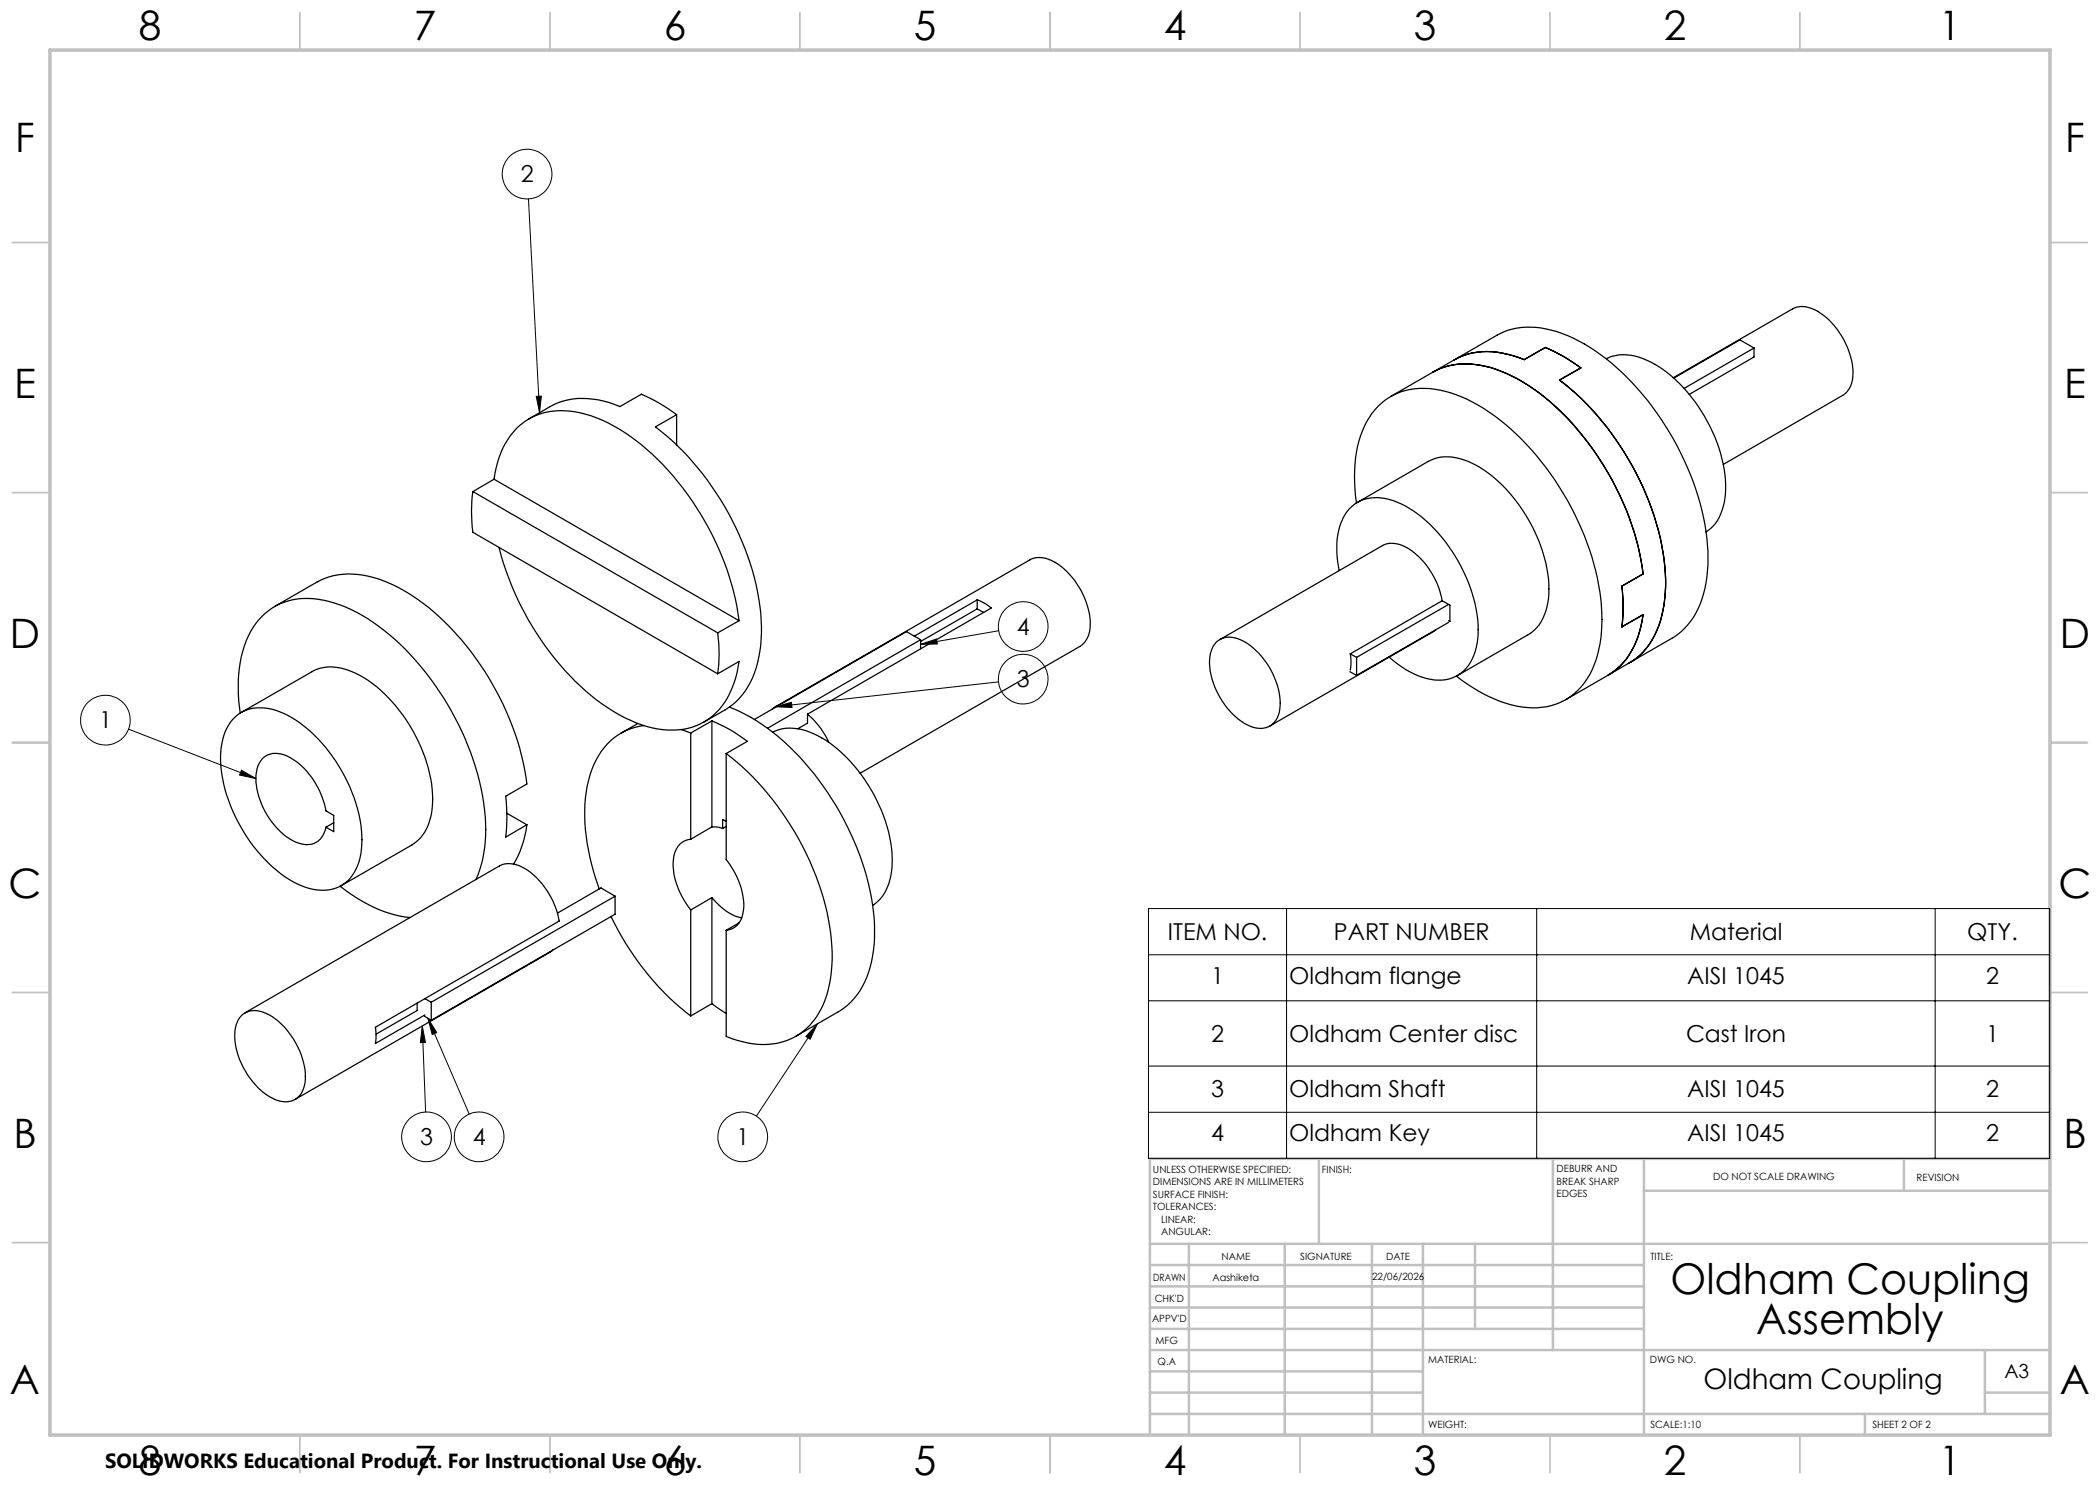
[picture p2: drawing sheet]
<svg xmlns="http://www.w3.org/2000/svg" width="420mm" height="297mm" viewBox="0 0 420 297" stroke-linecap="round" stroke-linejoin="round" font-family="sans-serif">
<g fill="none" stroke="#000" stroke-width=".25">
<path d="M286.6 74.4a14.5 14.5 0 0 1 11.4-.9 38 38 0 0 1 17.5 12.4 56.6 56.6 0 0 1 13.1 28.9l-4.2 2.4a33.7 33.7 0 0 1 0 8.2l4.2-2.5a16.3 16.3 0 0 1-6.1 11.5l-.9 .6M286.6 74.4l12.8-7.3a14.1 14.1 0 0 1 10.9-1.1 35.2 35.2 0 0 1 16.3 10.7 57.3 57.3 0 0 1 14.8 31 24.8 24.8 0 0 1-2.7 15.8l-1.8 2.2-2.1 1.8-8.9 5.1M286.6 74.4l-8.5 4.9M290.9 72a14.5 14.5 0 0 1 11.7-.8l2.2 .7 4.3-2.4a31.6 31.6 0 0 1 7.1 4.1l-4.3 2.4a56.8 56.8 0 0 1 20.9 35.9 27.6 27.6 0 0 1-1.5 14.4 13 13 0 0 1-5.4 6.3M321.2 71.8a9.7 9.7 0 0 1 9 .6 29.2 29.2 0 0 1 12.3 13.9 24.1 24.1 0 0 1 2.3 14.3 8.5 8.5 0 0 1-3.6 5.8M334.6 75.6l23.9-13.8a5.6 5.6 0 0 1 6.2 1.3 15.5 15.5 0 0 1 5.9 12.2 4.6 4.6 0 0 1-2.1 3.8l-23.8 13.8M350.8 69.6l-14 8.1M350.8 69.6l-2.8-1.6-13.2 7.6M350.8 69.6v1.8l-12.9 7.5M94.6 98.3a29.5 29.5 0 0 0 0 8.2l48.9 28.3M94.6 98.3l48.9 28.3M98.8 95.8a16.1 16.1 0 0 1 6.1-11.5 14.7 14.7 0 0 1 13.4-1.1 40.3 40.3 0 0 1 17.3 13.2 56.3 56.3 0 0 1 12.2 27.7"/>
<path d="M98.8 95.8l-4.2 2.5M98.8 95.8l49 28.3M135.3 82.9a34.1 34.1 0 0 0-7-4.1l-4.3 2.5a15.8 15.8 0 0 0-14 0l-4.2 2.5M135.3 82.9l-4.2 2.5a56.5 56.5 0 0 1 21.1 37.2 25.1 25.1 0 0 1-2.7 14.8l-1.1 1.6a12.1 12.1 0 0 1-3.3 3l-4.3 2.4M135.3 82.9v6.1M99.8 109.5a57.7 57.7 0 0 0 19.6 30.5 28.4 28.4 0 0 0 13.2 5.9 12.7 12.7 0 0 0 14.2-9.2l.6-2.1 .4-2.3-4.3 2.5M195.4 120a8.7 8.7 0 0 1 2.9 1.6l-36.8 21.2M195.4 120l-12.6 7.2M195.4 120v1.8M267.8 114.1a15.1 15.1 0 0 1 1.5-11.7 7.8 7.8 0 0 1 9.3-2.3 24.5 24.5 0 0 1 11.8 10.1 29.5 29.5 0 0 1 5.2 16.7 9.7 9.7 0 0 1-4 8.1 9.2 9.2 0 0 1-8.8-.2l-2.6-1.5-2.4-1.9M271.3 100.6a28 28 0 0 1 1.6-15.3 12.6 12.6 0 0 1 14-7.4 27.8 27.8 0 0 1 13.2 6.2 56.5 56.5 0 0 1 20.1 35.8 26 26 0 0 1-2.2 15 12.6 12.6 0 0 1-13.7 6.5 28.5 28.5 0 0 1-13-6.2M271.5 100.5l14.1-8.2a9.4 9.4 0 0 1 8.8 .3 29.7 29.7 0 0 1 13.4 15.7 23 23 0 0 1 1.6 13.1 8.1 8.1 0 0 1-3.8 5.5l-14.1 8.2"/>
<path d="M54.9 121.3l8.5-4.9a15.1 15.1 0 0 1 12.5-.6 40.9 40.9 0 0 1 17.3 13.3 56.6 56.6 0 0 1 12.2 27.7l-4.3 2.4a34 34 0 0 1 0 8.2l4.3-2.4M143.5 126.6a29.8 29.8 0 0 1 0 8.2M147.8 124.1l-4.3 2.5M184.1 127.9l-30.6 17.8M184.1 127.9v1.8M184.1 127.9l-2.8-1.6-30.4 17.6M195.4 121.8l-11.3 6.5M195.4 121.8l1.3 .7M243.2 128.4a4.5 4.5 0 0 1 5.6-.1 15.3 15.3 0 0 1 7.2 13 4.1 4.1 0 0 1-4.3 4.4 10.9 10.9 0 0 1-7.2-5.4 13.6 13.6 0 0 1-2.5-9.4l.4-1.2zM270 134.3l1.3 .8M270.1 130.8l.1 1.3-.1 1.9M270.1 130.8l1.2 .7"/>
<path d="M271.3 131.5v3.6M287.2 125.9l-33.2 19.3M288.4 120.2a15.3 15.3 0 0 0-7.9-11.1 4.5 4.5 0 0 0-4 0l-32.5 18.8M288.4 120.2l-18.3 10.6M288.4 120.2l1.6 .8v3.3l-.3-.2M289.7 124.5l-18.4 10.6M289.7 120.9l-18.4 10.6M321.6 135l-8.5 4.9M325.9 132.6l-4.3 2.4M46.5 143.9a7.6 7.6 0 0 1 8-2 23.2 23.2 0 0 1 12 9.4 29.4 29.4 0 0 1 5.9 17.6 9.6 9.6 0 0 1-4 8.1 9.3 9.3 0 0 1-8.9-.2 28.9 28.9 0 0 1-12.5-13.6 25 25 0 0 1-2.7-14.3l.7-2.4 .7-1.4zM48 142.6a26.3 26.3 0 0 1 2.1-16.2 12.5 12.5 0 0 1 13.6-6.5 28.7 28.7 0 0 1 14.2 7.1 56.8 56.8 0 0 1 19 35 26.5 26.5 0 0 1-1.7 13.9M48.3 142.5l14.1-8.2a9.1 9.1 0 0 1 8.7 .4 28.8 28.8 0 0 1 12.5 13.5 24.3 24.3 0 0 1 2.5 15.2 8.6 8.6 0 0 1-3.7 5.6l-14.1 8.1"/>
<path d="M52.7 151.5a4.6 4.6 0 0 1 5.7 .3 15.9 15.9 0 0 1 6.8 10.4l1.5 .9v3.2l-1.5-.9a3.9 3.9 0 0 1-5.6 3.2 14 14 0 0 1-7.5-8.4 9.1 9.1 0 0 1 0-7.9zM127.6 144.7l-3.4 1.9M128.8 145.1a12.5 12.5 0 0 0-10.4 8.8 31.6 31.6 0 0 0-.4 17.7l1.8 6.2M136.2 145.9l1.9 .7M138.1 146.6v21.2M142.4 144.2a29.6 29.6 0 0 1 7.1 4.1l-4.3 2.4M142.4 144.2l-4.3 2.4M142.4 144.2v21.2M145.2 150.7a56.6 56.6 0 0 1 20.9 35.8 28.1 28.1 0 0 1-1.5 14.4 12.8 12.8 0 0 1-15 7.7l-2.2-.5-2.2-.8v-21.2M145.2 150.7v21.2a14.8 14.8 0 0 1 3.5 10.1 4 4 0 0 1-3.5 4.1M145.9 141.4a41.4 41.4 0 0 1 17 13.4 55.1 55.1 0 0 1 12 30.2 22.2 22.2 0 0 1-3.5 14l-1.2 1.4-2.1 1.7-8.9 5.2M154.6 146.4a9.7 9.7 0 0 1 8.9 .7 29.2 29.2 0 0 1 12.3 13.9 24.1 24.1 0 0 1 2.4 14.3 8.5 8.5 0 0 1-3.7 5.8"/>
<path d="M155.1 141.4l50.9-29.4a5 5 0 0 1 5 .5 15.2 15.2 0 0 1 7 13 4.7 4.7 0 0 1-2 3.8l-44 25.4M155.8 141l-.8 .4-.6 .4M161.5 142.8a16.3 16.3 0 0 1 4.3 5.7M161.5 142.8v1.8l-2 1.2M66.7 164.5l-1.5 .9M68 177.2a27.3 27.3 0 0 0 14 6.3M101.4 162.7l4 2.3M105.4 165a20 20 0 0 1-2.7 7.8M123 179.2l-2.8-1.6-8.7 5M123 179.2v3.6l-36.7 21.2M123 179.2l-36.7 21.2M138.1 167.8a3.9 3.9 0 0 0-3.4 4.1 14.8 14.8 0 0 0 3.4 10.1"/>
<path d="M142.4 165.4h1.3l.8 .3M142.4 179.5a10.6 10.6 0 0 0 5.9 4.1M142.4 179.5v21.2M142.4 165.4l-4.3 2.4M142.4 179.5l-4.3 2.5M145.2 164.3l-.7-.4v1.8M145.2 165.3l-.7 .4M85 199.7l1.3 .7M110.6 190l-.7 .5-50.9 29.4M122.2 183.3a55.5 55.5 0 0 0 15.9 19.9M138.1 182v21.2M147.8 184.6l-2.6 1.5"/>
<path d="M48.3 203.1a4.3 4.3 0 0 1 5-.4 15.2 15.2 0 0 1 7.8 13.3 4.2 4.2 0 0 1-3.3 4.3 7.2 7.2 0 0 1-5.7-2.3 15.6 15.6 0 0 1-5.1-11.8l.2-1.2 .5-1.1zM49 202.6l50.9-29.4a5.2 5.2 0 0 1 5.2 .6 15.9 15.9 0 0 1 6.7 10.4l-36.7 21.3 .1 1.2-.1 2 9.9-5.7M83.4 200.6v1.5l-8.2 4.7M84.9 203.3l1.4 .7M86.3 200.4v3.6M142.4 200.7l2.8 2M142.4 200.7l-4.3 2.5"/>
</g>
<g fill="none" stroke="#000" stroke-width=".2">
<path d="M105.7 39.8l2.2 42.7M107.2 79.3l1.1-.1-.4 3.3zM184.1 128.9l3.2-1.1 .2 1zM199.7 136.4l-44.7 5M199.7 126.1l-15.6 2.8M25.7 145.8l25.5 9.9M48.3 154.1l2.9 1.6-3.3-.7zM155 141.4l3.3-.9 .1 1zM229.7 181.7h180.2v50h-180.2zM229.7 191h180.2M257.3 181.7v50M307.3 181.7v50"/>
<path d="M387 181.7v50M84.5 205.2l.6 3.3h-1zM84.5 205.2l.6 17.2M85.6 203.7l1.7 2.8-.9 .4zM85.6 203.7l8.2 19.1M163.4 204.8l-1.4 3.1-.8-.6zM163.4 204.8l-12.1 18.4M229.7 200.2h180.2M229.7 213.2h180.2M229.7 222.5h180.2"/>
<circle cx="105.4" cy="34.8" r="5"/>
<circle cx="204.6" cy="135.8" r="5"/>
<circle cx="204.6" cy="125.3" r="5"/>
<circle cx="21.1" cy="144" r="5"/>
<circle cx="85.3" cy="227.4" r="5"/>
<circle cx="95.8" cy="227.4" r="5"/>
<circle cx="148.5" cy="227.4" r="5"/>
</g>
<g fill="none" stroke="#c0c0c0" stroke-width=".35">
<path d="M60 2.5v7.5M110 2.5v7.5M160 2.5v7.5M210 2.5v7.5M260 2.5v7.5M310 2.5v7.5M360 2.5v7.5M2.5 48.5h7.5M410 48.5h7.5M2.5 98.5h7.5M410 98.5h7.5M2.5 148.5h7.5"/>
<path d="M410 148.5h7.5M2.5 198.5h7.5M410 198.5h7.5M2.5 248.5h7.5M410 248.5h7.5M60 287v7.5M110 287v7.5M160 287v7.5M210 287v7.5M260 287v7.5M310 287v7.5M360 287v7.5"/>
</g>
<g fill="none" stroke="#c0c0c0" stroke-width=".5">
<path d="M263.8 231.8v17M310.6 231.8v38.2M328.8 231.8v55.2M328.8 238.2h81.2M380.8 231.8v6.4M410 231.8h-180v55.2M230 248.8h180M230 257.3h98.8M230 253h98.8M237.8 248.8v38.2M257 248.8v38.2M274.4 248.8v38.2"/>
<path d="M284.6 248.8v38.2M295 248.8v17M230 265.8h98.8M230 261.5h98.8M230 278.5h54.6M230 274.3h54.6M230 270h180M397 278.5h13M397 270v12.8M230 282.8h180M373 282.8v4.2"/>
</g>
<path d="M10 10h400v277h-400z" fill="none" stroke="#c0c0c0" stroke-width=".7"/>
<path d="M107.2 79.3l1.1-.1-.4 3.3zM184.1 128.9l3.2-1.1 .2 1zM48.3 154.1l2.9 1.6-3.3-.7zM155 141.4l3.3-.9 .1 1zM84.5 205.2l.6 3.3h-1zM85.6 203.7l1.7 2.8-.9 .4zM163.4 204.8l-1.4 3.1-.8-.6z" fill="#000"/>
<g font-size="8.5">
<text x="334.1" y="258.8">Oldham Coupling</text>
<text x="351.2" y="266.9">Assembly</text>
</g>
<g font-size="8.1">
<text x="27.7" y="8">8</text>
<text x="82.7" y="8">7</text>
<text x="132.7" y="8">6</text>
<text x="182.7" y="8">5</text>
<text x="232.7" y="8">4</text>
<text x="282.7" y="8">3</text>
<text x="332.7" y="8">2</text>
<text x="387.7" y="8">1</text>
<text x="3" y="30.4">F</text>
<text x="413" y="30.4">F</text>
<text x="2.8" y="79.6">E</text>
<text x="412.8" y="79.6">E</text>
<text x="2" y="129.6">D</text>
<text x="412" y="129.6">D</text>
<text x="1.7" y="179.6">C</text>
<text x="411.7" y="179.6">C</text>
<text x="2.7" y="229.6">B</text>
<text x="412.7" y="229.6">B</text>
<text x="2" y="278.9">A</text>
<text x="412" y="278.9">A</text>
<text x="27.7" y="295">8</text>
<text x="82.7" y="295">7</text>
<text x="132.7" y="295">6</text>
<text x="182.7" y="295">5</text>
<text x="232.7" y="295">4</text>
<text x="282.7" y="295">3</text>
<text x="332.7" y="295">2</text>
<text x="387.7" y="295">1</text>
</g>
<text font-size="5.6" x="340.7" y="277.9">Oldham Coupling</text>
<g font-size="4.7">
<text x="104.1" y="36.5">2</text>
<text x="203.4" y="126.9">4</text>
<text x="203.4" y="137.5">3</text>
<text x="19.8" y="145.7">1</text>
<text x="233.6" y="188">ITEM NO.</text>
<text x="266.8" y="188">PART NUMBER</text>
<text x="337.9" y="188">Material</text>
<text x="393.5" y="188">QTY.</text>
<text x="242.2" y="196.8">1</text>
<text x="257.8" y="196.8">Oldham flange</text>
<text x="337.5" y="196.8">AISI 1045</text>
<text x="397.2" y="196.8">2</text>
<text x="242.2" y="208.4">2</text>
<text x="257.8" y="208.4">Oldham Center disc</text>
<text x="337.2" y="208.4">Cast Iron</text>
<text x="397.2" y="208.4">1</text>
<text x="242.2" y="219.5">3</text>
<text x="257.8" y="219.5">Oldham Shaft</text>
<text x="337.5" y="219.5">AISI 1045</text>
<text x="397.2" y="219.5">2</text>
<text x="84" y="229">3</text>
<text x="94.6" y="229">4</text>
<text x="147.3" y="229">1</text>
<text x="242.2" y="228.3">4</text>
<text x="257.8" y="228.3">Oldham Key</text>
<text x="337.5" y="228.3">AISI 1045</text>
<text x="397.2" y="228.3">2</text>
</g>
<text font-size="4.1" x="21" y="293.7">SOLIDWORKS Educational Product. For Instructional Use Only.</text>
<text font-size="3.9" x="400.9" y="275.5">A3</text>
<g font-size="2">
<text x="230.6" y="234.6">UNLESS OTHERWISE SPECIFIED:</text>
<text x="230.6" y="237.1">DIMENSIONS ARE IN MILLIMETERS</text>
<text x="230.6" y="239.6">SURFACE FINISH:</text>
<text x="264.4" y="234.6">FINISH:</text>
<text x="311.3" y="234.5">DEBURR AND</text>
<text x="311.3" y="237">BREAK SHARP</text>
<text x="311.3" y="239.5">EDGES</text>
<text x="342.6" y="236">DO NOT SCALE DRAWING</text>
<text x="383.3" y="236.2">REVISION</text>
<text x="230.6" y="242.1">TOLERANCES:</text>
<text x="232.2" y="244.6">LINEAR:</text>
<text x="232.2" y="247.1">ANGULAR:</text>
<text x="244.3" y="252">NAME</text>
<text x="260" y="251.9">SIGNATURE</text>
<text x="277.2" y="251.9">DATE</text>
<text x="330.1" y="251.9">TITLE:</text>
<text x="230.6" y="256.1">DRAWN</text>
<text x="242.5" y="256.1">Aashiketa</text>
<text x="274.4" y="255.9">22/06/2026</text>
<text x="230.9" y="260.3">CHK'D</text>
<text x="230.4" y="264.4">APPV'D</text>
<text x="231.1" y="268.8">MFG</text>
<text x="231.5" y="273">Q.A</text>
<text x="285.6" y="272.5">MATERIAL:</text>
<text x="330" y="272.5">DWG NO.</text>
<text x="285.6" y="285.5">WEIGHT:</text>
<text x="330.1" y="285.6">SCALE:1:10</text>
<text x="374.5" y="285.6">SHEET 2 OF 2</text>
</g>
</svg>
